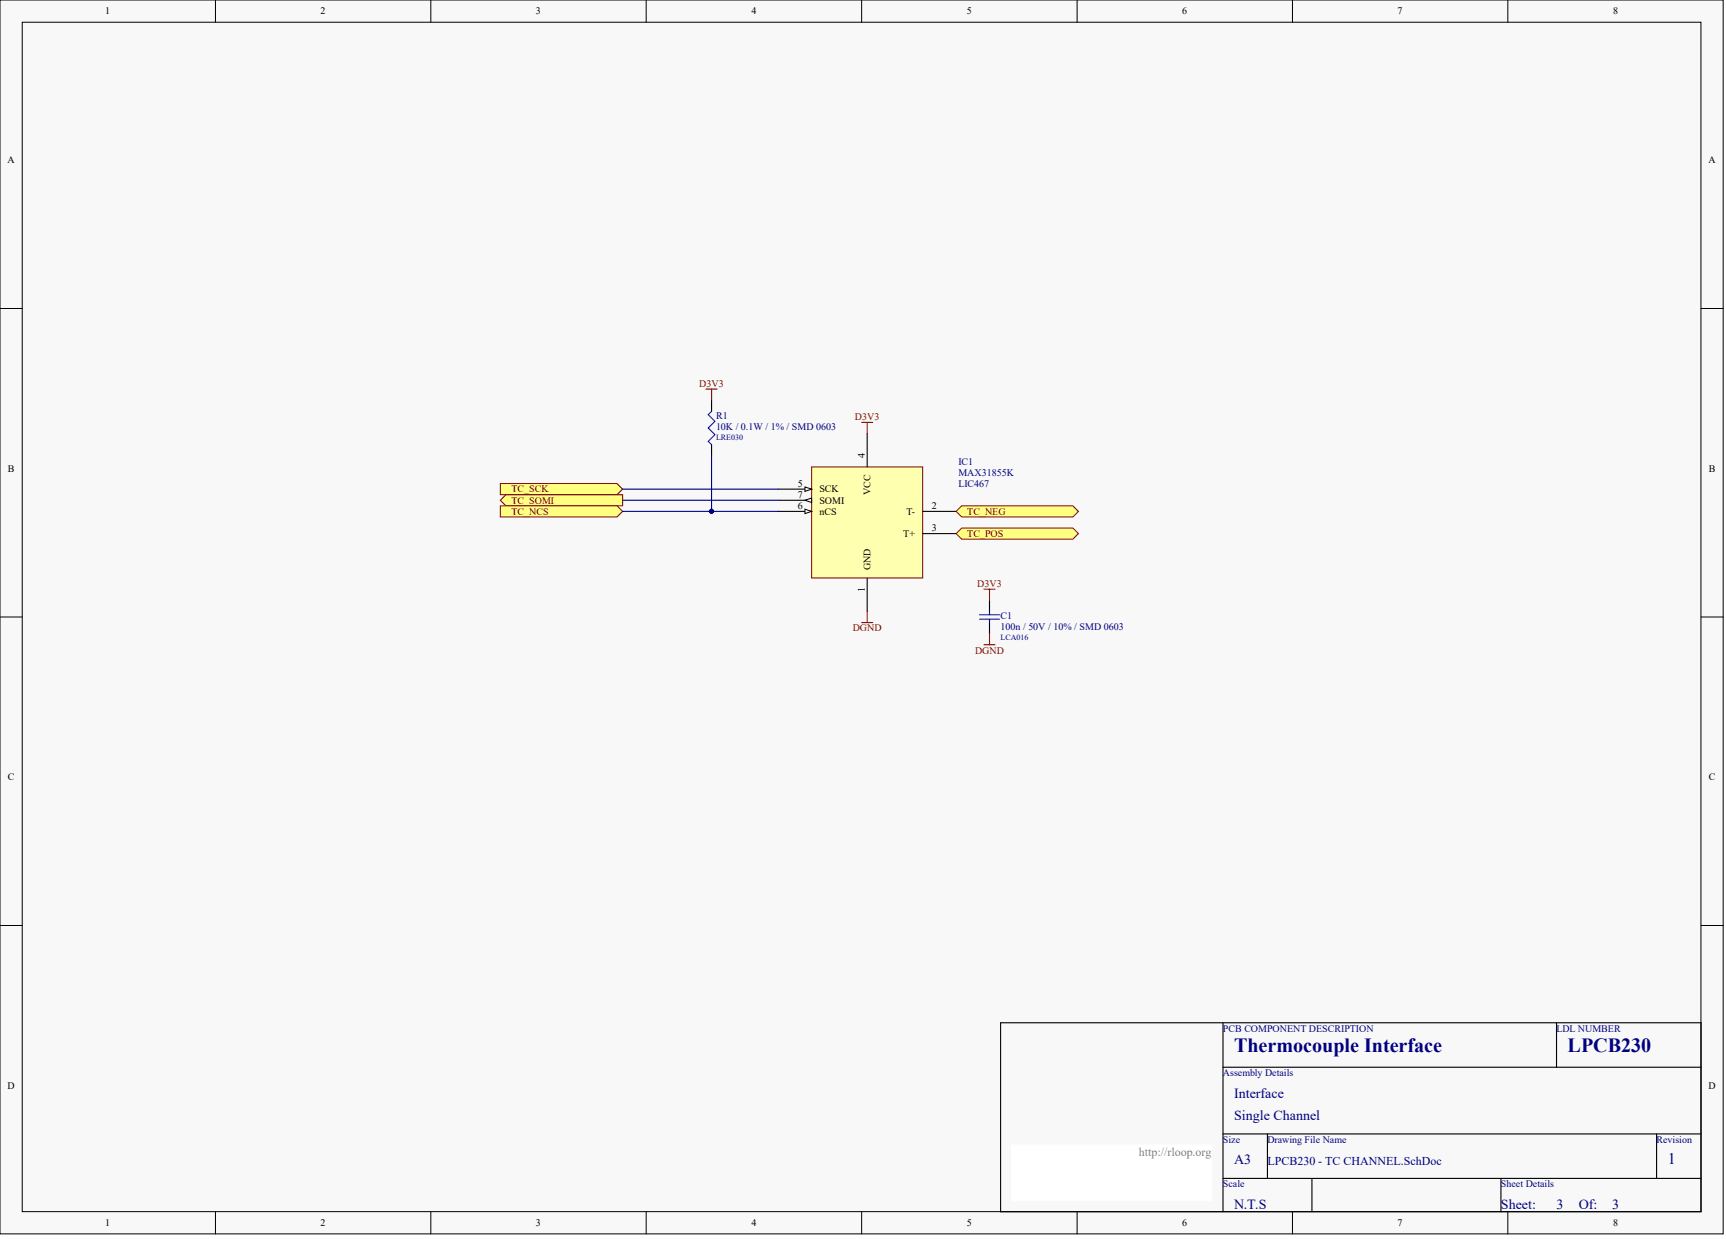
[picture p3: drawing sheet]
<svg xmlns="http://www.w3.org/2000/svg" width="656mm" height="471mm" viewBox="0 0 656 471" stroke-linecap="round" stroke-linejoin="round" font-family="sans-serif">
<g fill="#f8f8f8" stroke="#000" stroke-width=".38">
<path d="M0 0h655.1v469h-655.1z"/>
<path d="M8.5 8.5h638.1v452.1h-638.1z"/>
</g>
<g fill="none" stroke="#000" stroke-width=".38">
<path d="M81.9 0v8.5M163.8 0v8.5M245.7 0v8.5M327.6 0v8.5M409.5 0v8.5M491.4 0v8.5M573.2 0v8.5M0 117.3h8.5M646.7 117.3h8.4M0 234.5h8.5M646.7 234.5h8.4M0 351.8h8.5"/>
<path d="M646.7 351.8h8.4M81.9 460.6v8.5M163.8 460.6v8.5M245.7 460.6v8.5M327.6 460.6v8.5M409.5 460.6v8.5M491.4 460.6v8.5M573.2 460.6v8.5"/>
</g>
<path d="M380.4 388.8h266.3v71.8h-266.3zM464.9 388.8v71.8M591.7 388.8v16.9M464.9 405.7h181.8M464.9 431h181.8M481.8 431v16.9M629.8 431v16.9M464.9 447.9h181.8M498.7 447.9v12.7M570.6 447.9v12.7" fill="none" stroke="#000" stroke-width=".42"/>
<path d="M384.6 435.2h76.1v21.1h-76.1z" fill="#fff" stroke="#fff" stroke-width=".38"/>
<path d="M308.5 177.5h42.3v42.2h-42.3z" fill="#ffffb0" stroke="#800000" stroke-width=".38"/>
<path d="M329.7 164.8v12.7M295.9 185.9h12.6M350.8 194.4h12.7M329.7 219.7v12.7M350.8 202.8h12.7" fill="none" stroke="#000" stroke-width=".42"/>
<path d="M306 185.1l2.5 .8-2.5 .9z" fill="#f8f8f8" stroke="#000" stroke-width=".38"/>
<path d="M295.9 190.2h12.6" fill="none" stroke="#000" stroke-width=".42"/>
<path d="M306 190.2l2.5-.9v1.7z" fill="#f8f8f8" stroke="#000" stroke-width=".38"/>
<path d="M295.9 194.4h12.6" fill="none" stroke="#000" stroke-width=".42"/>
<path d="M306 193.5l2.5 .9-2.5 .8z" fill="#f8f8f8" stroke="#000" stroke-width=".38"/>
<path d="M327.6 160.6h4.2M329.7 160.6v4.2M327.6 236.6h4.2M329.7 232.4v4.2M374.1 224h4.2M376.2 224v4.2M374.1 245.1h4.2M376.2 240.9v4.2" fill="none" stroke="#800000" stroke-width=".42"/>
<path d="M376.2 228.2v4.2M376.2 236.6v4.3" fill="none" stroke="#000" stroke-width=".42"/>
<path d="M372.4 235.4h7.6M372.4 233.7h7.6M376.2 232.4v1.3M376.2 235.4v1.2" fill="none" stroke="#00f" stroke-width=".42"/>
<g fill="#ffff80" stroke="#800000" stroke-width=".38">
<path d="M363.5 194.4l2.1-2.1h42.3l2.1 2.1-2.1 2.1h-42.3z" fill-rule="evenodd"/>
<path d="M363.5 202.8l2.1-2.1h42.3l2.1 2.1-2.1 2.1h-42.3z" fill-rule="evenodd"/>
<path d="M190.2 183.8h44.4l2.1 2.1-2.1 2.1h-44.4z" fill-rule="evenodd"/>
<path d="M190.2 190.2l2.1-2.2h44.4v4.3h-44.4z" fill-rule="evenodd"/>
<path d="M190.2 192.3h44.4l2.1 2.1-2.1 2.1h-44.4z" fill-rule="evenodd"/>
</g>
<path d="M270.5 173.3v21.1M236.7 185.9h59.2M236.7 190.2h59.2M236.7 194.4h59.2" fill="none" stroke="#000080" stroke-width=".42"/>
<path d="M270.5 152.1v4.3M270.5 169v4.3" fill="none" stroke="#000" stroke-width=".42"/>
<path d="M270.5 156.4l-1.3 1.2 2.6 2.6-2.6 2.5 2.6 2.5-2.6 2.6 1.3 1.2" fill="none" stroke="#00f" stroke-width=".42"/>
<path d="M268.4 147.9h4.2M270.5 147.9v4.2" fill="none" stroke="#800000" stroke-width=".42"/>
<circle cx="270.5" cy="194.4" r=".82" fill="#000080" stroke="#000080" stroke-width=".38"/>
<g font-size="7.6" fill="#000080">
<text x="469.2" y="399.8">Thermocouple Interface</text>
<text x="596" y="399.8">LPCB230</text>
</g>
<text font-size="6.1" fill="#000080" x="634" y="442.4">1</text>
<g font-size="5.3" fill="#000080">
<text x="469.2" y="417.2">Interface</text>
<text x="469.2" y="425.7">Single Channel</text>
<text x="469.2" y="442.6">A3</text>
<text x="469.2" y="459.5">N.T.S</text>
<text x="570.6" y="459.5">Sheet:</text>
<text x="591.7" y="459.5">3</text>
<text x="600.2" y="459.5">Of:</text>
<text x="612.9" y="459.5">3</text>
</g>
<text font-size="4.6" fill="#808080" x="432.9" y="439.3">http://rloop.org</text>
<text font-size="4.6" fill="#000080" x="481.8" y="442.7">LPCB230 - TC CHANNEL.SchDoc</text>
<g font-size="3.8">
<text x="40" y="5.5">1</text>
<text x="121.9" y="5.5">2</text>
<text x="203.8" y="5.5">3</text>
<text x="285.7" y="5.5">4</text>
<text x="367.6" y="5.5">5</text>
<text x="449.5" y="5.5">6</text>
<text x="531.3" y="5.5">7</text>
<text x="613.3" y="5.5">8</text>
<text x="2.8" y="62">A</text>
<text x="649.5" y="62">A</text>
<text x="3" y="179.3">B</text>
<text x="328.8" y="174.1" transform="rotate(-90 328.8 174.1)">4</text>
<text x="649.6" y="179.3">B</text>
<text x="303.3" y="185.1">5</text>
<text x="303.3" y="189.3">7</text>
<text x="311.5" y="187.2">SCK</text>
<text x="311.5" y="191.4">SOMI</text>
<text x="331" y="188.3" transform="rotate(-90 331 188.3)">VCC</text>
<text x="303.3" y="193.5">6</text>
<text x="311.5" y="195.7">nCS</text>
<text x="344.6" y="195.7">T-</text>
<text x="354.2" y="193.5">2</text>
<text x="354.2" y="202">3</text>
<text x="343.4" y="204.1">T+</text>
<text x="331" y="216.8" transform="rotate(-90 331 216.8)">GND</text>
<text x="328.8" y="225" transform="rotate(-90 328.8 225)">1</text>
<text x="3" y="296.6">C</text>
<text x="649.6" y="296.6">C</text>
<text x="2.8" y="413.8">D</text>
<text x="649.5" y="413.8">D</text>
<text x="40" y="466.1">1</text>
<text x="121.9" y="466.1">2</text>
<text x="203.8" y="466.1">3</text>
<text x="285.7" y="466.1">4</text>
<text x="367.6" y="466.1">5</text>
<text x="449.5" y="466.1">6</text>
<text x="531.3" y="466.1">7</text>
<text x="613.3" y="466.1">8</text>
</g>
<g font-size="3.8" fill="#800000">
<text x="265.9" y="147.1">D3V3</text>
<text x="325" y="159.7">D3V3</text>
<text x="194.4" y="187.2">TC_SCK</text>
<text x="194.4" y="191.4">TC_SOMI</text>
<text x="194.4" y="195.7">TC_NCS</text>
<text x="367.7" y="195.7">TC_NEG</text>
<text x="367.7" y="204.1">TC_POS</text>
<text x="371.5" y="223.1">D3V3</text>
<text x="324.2" y="240">DGND</text>
<text x="370.7" y="248.5">DGND</text>
</g>
<g font-size="3.8" fill="#000080">
<text x="272.2" y="159.3">R1</text>
<text x="272.2" y="163.5">10K / 0.1W / 1% / SMD 0603</text>
<text x="364.3" y="176.6">IC1</text>
<text x="364.3" y="185.1">LIC467</text>
<text x="364.3" y="180.9">MAX31855K</text>
<text x="380.4" y="235.4">C1</text>
<text x="380.4" y="239.6">100n / 50V / 10% / SMD 0603</text>
<text x="464.9" y="392.1">PCB COMPONENT DESCRIPTION</text>
<text x="591.7" y="392.1">LDL NUMBER</text>
<text x="464.9" y="409">Assembly Details</text>
<text x="464.9" y="434.4">Size</text>
<text x="481.8" y="434.4">Drawing File Name</text>
<text x="629.8" y="434.4">Revision</text>
<text x="464.9" y="451.3">Scale</text>
<text x="570.6" y="451.3">Sheet Details</text>
</g>
<g font-size="3" fill="#000080">
<text x="272.2" y="167.1">LRE030</text>
<text x="380.4" y="243.1">LCA016</text>
</g>
</svg>
